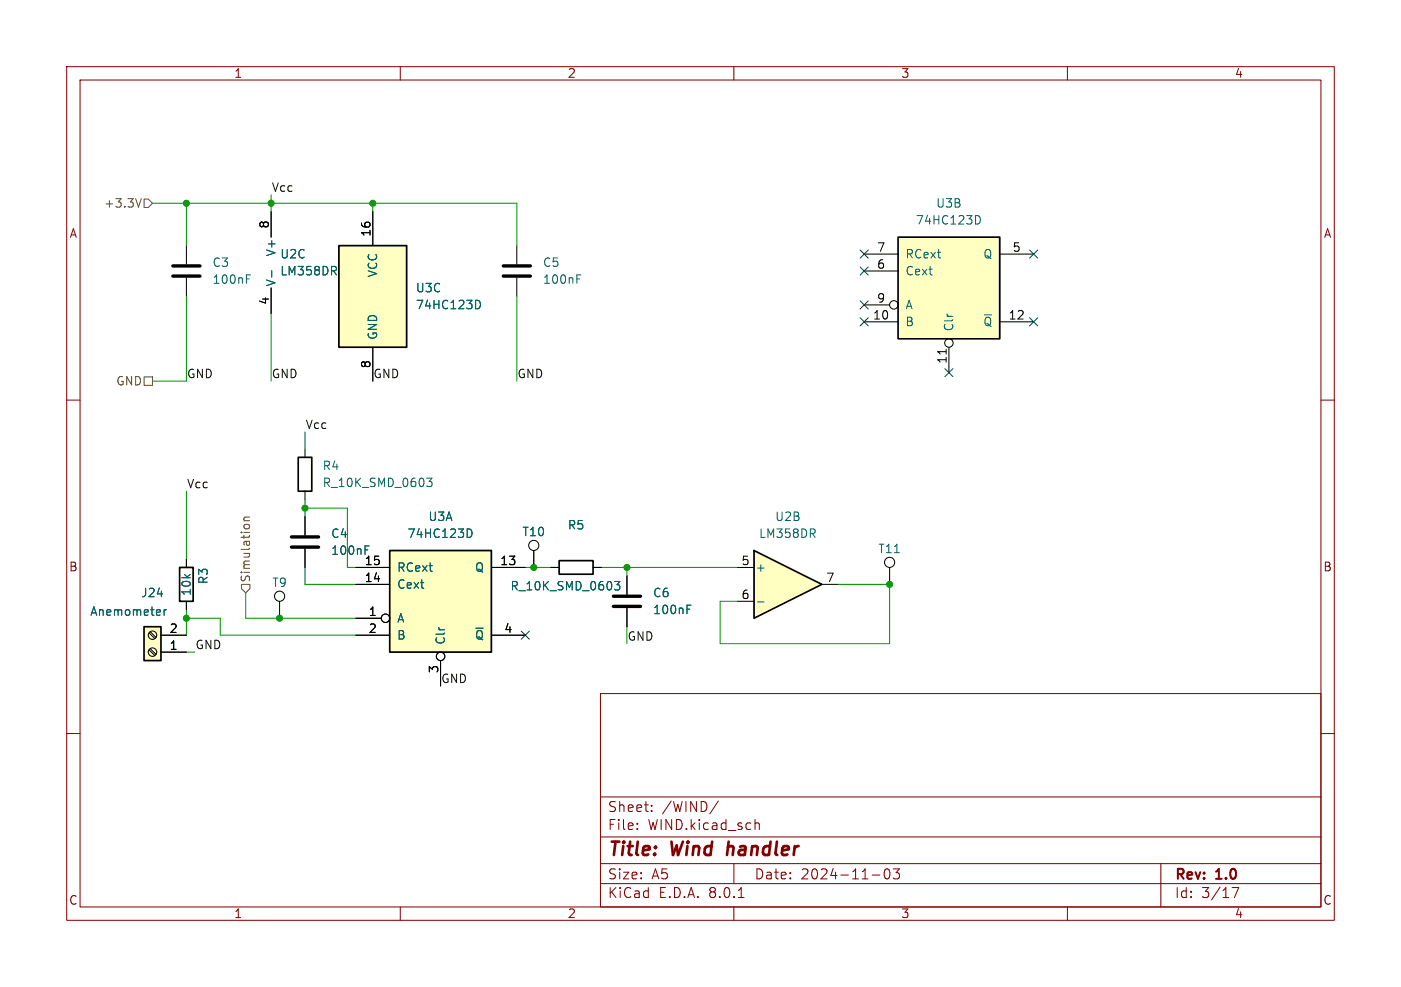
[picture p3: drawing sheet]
<svg xmlns="http://www.w3.org/2000/svg" width="210mm" height="148mm" viewBox="0 0 210 148" stroke-linecap="round" stroke-linejoin="round" font-family="sans-serif">
<g fill="none" stroke="#840000" stroke-width=".15">
<path d="M10 10h190v128h-190zM12 12h186v124h-186zM60 10v2M110 10v2M160 10v2M10 60h2M198 60h2M10 110h2M90 104h108v32h-108zM90 119.5h108M198 110h2M60 136v2"/>
<path d="M90 132.5h108M90 129.5h108M90 125.5h108M95.5 124.2v.2M95.5 123.5v.1M97.7 121.5v.2M97.7 120.8v.1M107.7 120.1l-1.3 1.9M110 136v2M110 129.5v3M110.7 134.6h.8M113.2 122.9v1.5"/>
<path d="M113.2 123.5a.37 .37 0 0 1 .6 .1v.8M130.8 131.2h1.1M132.7 130.4l.3-.1a.94 .94 0 0 1 0 1.5h-.1a.91 .91 0 0 1-.2-1.4zM133.9 130.3h.9l-.5 .6a.41 .41 0 0 1 .5 .2v.4l-.1 .2-.6 .1-.2-.2M160 136v2M174 129.5v6.5M184.7 133.1h1l-.7 1.5"/>
</g>
<path d="M109.2 126.2l-.2 2" fill="none" stroke="#840000" stroke-width=".4"/>
<path d="M25.9 39.9h4.1M25.9 41.4h4.1" fill="none" stroke="#000" stroke-width=".51"/>
<path d="M27.9 36.8v2.8M27.9 41.7v2.8" fill="none" stroke="#000" stroke-width=".15"/>
<path d="M36.9 41.8h.5M36.9 41.2h.6" fill="none" stroke="#006464" stroke-width=".15"/>
<path d="M58.4 82.6h15.3v15.2h-15.3z" fill="#ffffc2"/>
<path d="M26.9 85.1h2.1v5.1h-2.1zM58.4 82.6h15.3v15.2h-15.3z" fill="none" stroke="#000" stroke-width=".25"/>
<g fill="none" stroke="#000" stroke-width=".15">
<path d="M27.9 83.8v1.3M27.9 90.2v1.2M41.9 90.2v2.5M53.3 92.7h3.8M53.3 85.1h5.1M53.3 87.6h5.1M53.3 95.3h5.1M66 99.1v3.8M73.7 85.1h5M73.7 95.3h5"/>
<circle cx="41.9" cy="89.4" r=".76"/>
<circle cx="57.8" cy="92.7" r=".63"/>
<circle cx="66" cy="98.4" r=".63"/>
</g>
<path d="M70 79.3a.64 .64 0 0 1 .8 .7 .64 .64 0 0 1-.8 .6" fill="none" stroke="#006464" stroke-width=".15"/>
<path d="M21.6 94h2.5v5.1h-2.5z" fill="#ffffc2"/>
<path d="M44.7 68.6h2v5.1h-2zM21.6 94h2.5v5.1h-2.5zM83.8 84.1h5.1v2h-5.1z" fill="none" stroke="#000" stroke-width=".25"/>
<g fill="none" stroke="#000" stroke-width=".15">
<path d="M40.6 31.8v3.8M77.5 36.8v2.8M40.6 43.2v3.8M77.5 41.7v2.8M45.7 67.3v1.3M45.7 73.7v1.2M45.7 77.5v2.8M22.4 94.9l.8 .9M22.4 97.5l.8 .8M22.5 94.7l.9 .9M22.5 97.3l.9 .8M24.1 97.8h3.8"/>
<path d="M24.1 95.3h3.8M45.7 82.3v2.8M80 82.6v2.5M82.5 85.1h1.3M88.9 85.1h1.3M133.3 85.1v2.5"/>
<circle cx="22.9" cy="95.2" r=".63"/>
<circle cx="22.9" cy="97.8" r=".63"/>
<circle cx="80" cy="81.8" r=".76"/>
<circle cx="133.3" cy="84.3" r=".76"/>
</g>
<path d="M40.7 40.6v1M86.5 41.8h.4M86.5 41.2h.6M64 71.7h.8l-.5 .5 .4 .1v.5l-.2 .2-.5-.1M24.6 91.4v.9M25 91.4l-.3 .1-.1 .2M54.7 82.5h.4M54.7 81.9h.6M92.1 87.2h.8l-.4 .5 .3 .1v.5l-.1 .2-.5-.1" fill="none" stroke="#006464" stroke-width=".15"/>
<path d="M75.4 39.9h4.1M75.4 41.4h4.1M43.7 82h4.1M43.7 80.5h4.1" fill="none" stroke="#000" stroke-width=".51"/>
<path d="M113 82.6l10.2 5-10.2 5.1z" fill="#ffffc2"/>
<path d="M113 82.6l10.2 5-10.2 5.1z" fill="none" stroke="#000" stroke-width=".25"/>
<path d="M94 86.4v2.8M94 91.2v2.8M110.5 85.1h2.5M110.5 90.2h2.5M123.2 87.6h2.5" fill="none" stroke="#000" stroke-width=".15"/>
<path d="M103 91.4h.4M103 90.7h.6M113.6 90.3h.9" fill="none" stroke="#006464" stroke-width=".15"/>
<path d="M91.9 90.9h4.1M91.9 89.4h4.1" fill="none" stroke="#000" stroke-width=".51"/>
<path d="M134.6 35.6h15.3v15.2h-15.3z" fill="#ffffc2"/>
<path d="M134.6 35.6h15.3v15.2h-15.3z" fill="none" stroke="#000" stroke-width=".25"/>
<g fill="none" stroke="#000" stroke-width=".15">
<path d="M129.5 38.1h5.1M149.9 38.1h5M129.5 48.3h5.1M129.5 40.6h5.1M129.5 45.7h3.8M141.8 52.4v.7M142.2 52.1v3.8M149.9 48.3h5"/>
<circle cx="134" cy="45.7" r=".63"/>
<circle cx="142.2" cy="51.4" r=".63"/>
</g>
<path d="M146.2 32.3a.64 .64 0 0 1 .8 .7 .64 .64 0 0 1-.8 .6" fill="none" stroke="#006464" stroke-width=".15"/>
<path d="M50.8 36.8h10.2v15.3h-10.2z" fill="#ffffc2"/>
<path d="M50.8 36.8h10.2v15.3h-10.2z" fill="none" stroke="#000" stroke-width=".25"/>
<g fill="none" stroke="#000" stroke-width=".15">
<path d="M40.6 31.8v3.8M55.9 31.8v5M40.6 43.2v3.8M55.9 52.1v5.1M45.7 77.5v2.8M24.1 95.3h3.8M24.1 97.8h3.8M27.9 83.8v1.3M27.9 90.2v1.2M45.7 82.3v2.8M53.3 85.1h5.1M53.3 92.7h3.8"/>
<path d="M53.3 87.6h5.1M53.3 95.3h5.1M66 99.1v3.8M73.7 85.1h5M73.7 95.3h5M80 82.6v2.5M82.5 85.1h1.3M88.9 85.1h1.3M94 86.4v2.8M94 91.2v2.8"/>
<circle cx="57.8" cy="92.7" r=".63"/>
<circle cx="66" cy="98.4" r=".63"/>
</g>
<path d="M40.7 40.6v1M71.3 45a.64 .64 0 0 1 .7 .7 .64 .64 0 0 1-.7 .6M70 79.3a.64 .64 0 0 1 .8 .7 .64 .64 0 0 1-.8 .6M24.6 91.4v.9M25 91.4l-.3 .1-.1 .2M54.7 82.5h.4M54.7 81.9h.6M92.1 87.2h.8l-.4 .5 .3 .1v.5l-.1 .2-.5-.1M103 91.4h.4M103 90.7h.6" fill="none" stroke="#006464" stroke-width=".15"/>
<path d="M21.2 29.8l-.4 1.3M21.6 29.8h.6l.7 .7-.7 .6h-.6zM21.6 56.5h1.3v1.3h-1.3zM36.6 78.1h.8M36.7 78.7h.6M37.4 77.5l-.8 .1v.3l.1 .2M36.2 87.6h1.3v.7l-.7 .6-.6-.6z" fill="none" stroke="#725600" stroke-width=".15"/>
<g fill="none" stroke="#009600" stroke-width=".15">
<path d="M22.9 30.5h54.6v6.3M27.9 30.5v6.3M40.6 29.2v2.6M55.9 30.5v1.3M27.9 44.5v12.7h-5M40.6 47v10.2M77.5 44.5v12.7M27.9 73.7v10.1M45.7 64.8v2.5M45.7 74.9v2.6M45.7 76.2h6.4v8.9h1.2M27.9 91.4v3.9"/>
<path d="M27.9 97.8h1.3M27.9 92.7h5.1v2.6h20.3M36.8 88.9v3.8h16.5M45.7 85.1v2.5h7.6M78.7 85.1h3.8M90.2 85.1h20.3M94 85.1v1.3M94 94v2.5M125.7 87.6h7.6v8.9h-25.4v-6.3h2.6"/>
</g>
<g fill="none" stroke="#000084" stroke-width=".15">
<path d="M128.9 37.5l1.2 1.2M130.1 37.5l-1.2 1.2M154.3 37.5l1.2 1.2M155.5 37.5l-1.2 1.2M128.9 45.1l1.2 1.2M128.9 47.7l1.2 1.2M128.9 40l1.2 1.2M130.1 45.1l-1.2 1.2M130.1 47.7l-1.2 1.2M130.1 40l-1.2 1.2M141.6 55.3l1.2 1.2M142.8 55.3l-1.2 1.2"/>
<path d="M154.3 47.7l1.2 1.2M155.5 47.7l-1.2 1.2M78.1 94.6l1.2 1.3M79.3 94.6l-1.2 1.3"/>
</g>
<g fill="#009600" stroke="#009600" stroke-width=".15">
<circle cx="133.3" cy="87.6" r=".46"/>
<circle cx="94" cy="85.1" r=".46"/>
<circle cx="80" cy="85.1" r=".46"/>
<circle cx="45.7" cy="76.2" r=".46"/>
<circle cx="41.9" cy="92.7" r=".46"/>
<circle cx="27.9" cy="92.7" r=".46"/>
<circle cx="40.6" cy="30.5" r=".46"/>
<circle cx="55.9" cy="30.5" r=".46"/>
<circle cx="27.9" cy="30.5" r=".46"/>
</g>
<g font-size="2.8" fill="#840000">
<text x="91" y="128.9">Title:</text>
<text x="100.7" y="128.9">Wind</text>
<text x="109.8" y="128.9">handler</text>
</g>
<g font-size="2.1" fill="#840000">
<text x="91" y="124.7">File:</text>
<text x="91" y="122">Sheet:</text>
<text x="97.1" y="124.7">WIND.kicad_sch</text>
<text x="99.2" y="122">/WIND/</text>
<text x="91" y="134.9">KiCad</text>
<text x="91" y="132.1">Size:</text>
<text x="97.7" y="132.1">A5</text>
<text x="98.7" y="134.9">E.D.A.</text>
<text x="106.3" y="134.9">8.0.1</text>
<text x="113" y="132.1">Date:</text>
<text x="120" y="132.1">2024-11-03</text>
<text x="176" y="132.3">Rev:</text>
<text x="176" y="134.9">Id:</text>
<text x="180.1" y="134.9">3/17</text>
<text x="182.4" y="132.3">1.0</text>
</g>
<g font-size="1.8" fill="#840000">
<text x="35" y="11.9">1</text>
<text x="85" y="11.9">2</text>
<text x="135" y="11.9">3</text>
<text x="185" y="11.9">4</text>
<text x="10.3" y="35.9">A</text>
<text x="198.4" y="35.9">A</text>
<text x="10.3" y="85.9">B</text>
<text x="198.3" y="85.9">B</text>
<text x="10.3" y="135.9">C</text>
<text x="35" y="137.9">1</text>
<text x="85" y="137.9">2</text>
<text x="135" y="137.9">3</text>
<text x="185" y="137.9">4</text>
<text x="198.3" y="135.9">C</text>
</g>
<g font-size="1.8" fill="#0f0f0f">
<text x="40.6" y="28.9">Vcc</text>
<text x="27.9" y="56.8">GND</text>
<text x="40.6" y="56.8">GND</text>
<text x="55.9" y="56.8">GND</text>
<text x="77.5" y="56.8">GND</text>
<text x="45.7" y="64.4">Vcc</text>
<text x="27.9" y="73.3">Vcc</text>
<text x="29.2" y="97.4">GND</text>
<text x="94" y="96.2">GND</text>
<text x="66" y="102.5">GND</text>
</g>
<g font-size="1.8" fill="#725600">
<text x="15.5" y="31.3">+3.3V</text>
<text x="17.3" y="58">GND</text>
<text x="37.7" y="87.4" transform="rotate(-90 37.7 87.4)">Simulation</text>
</g>
<g font-size="1.8">
<text x="40.4" y="34.4" transform="rotate(-90 40.4 34.4)">8</text>
<text x="55.6" y="35.6" transform="rotate(-90 55.6 35.6)">16</text>
<text x="131.4" y="40.4">6</text>
<text x="131.4" y="37.8">7</text>
<text x="151.7" y="37.8">5</text>
<text x="40.4" y="45.8" transform="rotate(-90 40.4 45.8)">4</text>
<text x="131.4" y="45.5">9</text>
<text x="130.8" y="48">10</text>
<text x="151.1" y="48">12</text>
<text x="55.6" y="55.3" transform="rotate(-90 55.6 55.3)">8</text>
<text x="142" y="54.7" transform="rotate(-90 142 54.7)">11</text>
<text x="54.6" y="87.4">14</text>
<text x="54.6" y="84.8">15</text>
<text x="74.9" y="84.8">13</text>
<text x="111.1" y="84.8">5</text>
<text x="111.1" y="89.9">6</text>
<text x="123.8" y="87.4">7</text>
<text x="25.3" y="95">2</text>
<text x="55.2" y="92.5">1</text>
<text x="55.2" y="95">2</text>
<text x="75.5" y="95">4</text>
<text x="25.3" y="97.5">1</text>
<text x="65.8" y="101" transform="rotate(-90 65.8 101)">3</text>
</g>
<g font-size="1.8" fill="#006464">
<text x="137.2" y="33.9">74HC123D</text>
<text x="140.2" y="31.3">U3B</text>
<text x="31.8" y="40.2">C3</text>
<text x="41.5" y="38.6" transform="rotate(-90 41.5 38.6)">V+</text>
<text x="41.9" y="39">U2C</text>
<text x="41.9" y="41.5">LM358DR</text>
<text x="56.7" y="41.7" transform="rotate(-90 56.7 41.7)">VCC</text>
<text x="81.3" y="40.2">C5</text>
<text x="135.6" y="41.5">Cext</text>
<text x="135.6" y="39">RCext</text>
<text x="147.3" y="39">Q</text>
<text x="31.8" y="42.8">100nF</text>
<text x="41.5" y="43.1" transform="rotate(-90 41.5 43.1)">V-</text>
<text x="62.2" y="44">U3C</text>
<text x="62.2" y="46.6">74HC123D</text>
<text x="81.3" y="42.8">100nF</text>
<text x="135.6" y="46.6">A</text>
<text x="56.7" y="51.1" transform="rotate(-90 56.7 51.1)">GND</text>
<text x="135.6" y="49.1">B</text>
<text x="143.1" y="49.8" transform="rotate(-90 143.1 49.8)">Clr</text>
<text x="147.3" y="49.1">~{Q}</text>
<text x="48.3" y="70.7">R4</text>
<text x="48.3" y="73.3">R_10K_SMD_0603</text>
<text x="49.5" y="80.9">C4</text>
<text x="49.5" y="83.4">100nF</text>
<text x="61" y="80.9">74HC123D</text>
<text x="64.1" y="78.3">U3A</text>
<text x="78.2" y="80.6">T10</text>
<text x="85" y="79.6">R5</text>
<text x="113.7" y="80.9">LM358DR</text>
<text x="116.1" y="78.3">U2B</text>
<text x="131.6" y="83.2">T11</text>
<text x="21.1" y="89.8">J24</text>
<text x="28.8" y="89.5" transform="rotate(-90 28.8 89.5)">10k</text>
<text x="31.3" y="87.7" transform="rotate(-90 31.3 87.7)">R3</text>
<text x="40.7" y="88.2">T9</text>
<text x="59.4" y="88.5">Cext</text>
<text x="59.4" y="86">RCext</text>
<text x="71.1" y="86">Q</text>
<text x="76.4" y="88.7">R_10K_SMD_0603</text>
<text x="97.8" y="89.8">C6</text>
<text x="113.2" y="86">+</text>
<text x="13.4" y="92.6">Anemometer</text>
<text x="59.4" y="93.6">A</text>
<text x="97.8" y="92.3">100nF</text>
<text x="59.4" y="96.1">B</text>
<text x="66.9" y="96.8" transform="rotate(-90 66.9 96.8)">Clr</text>
<text x="71.1" y="96.1">~{Q}</text>
</g>
</svg>
